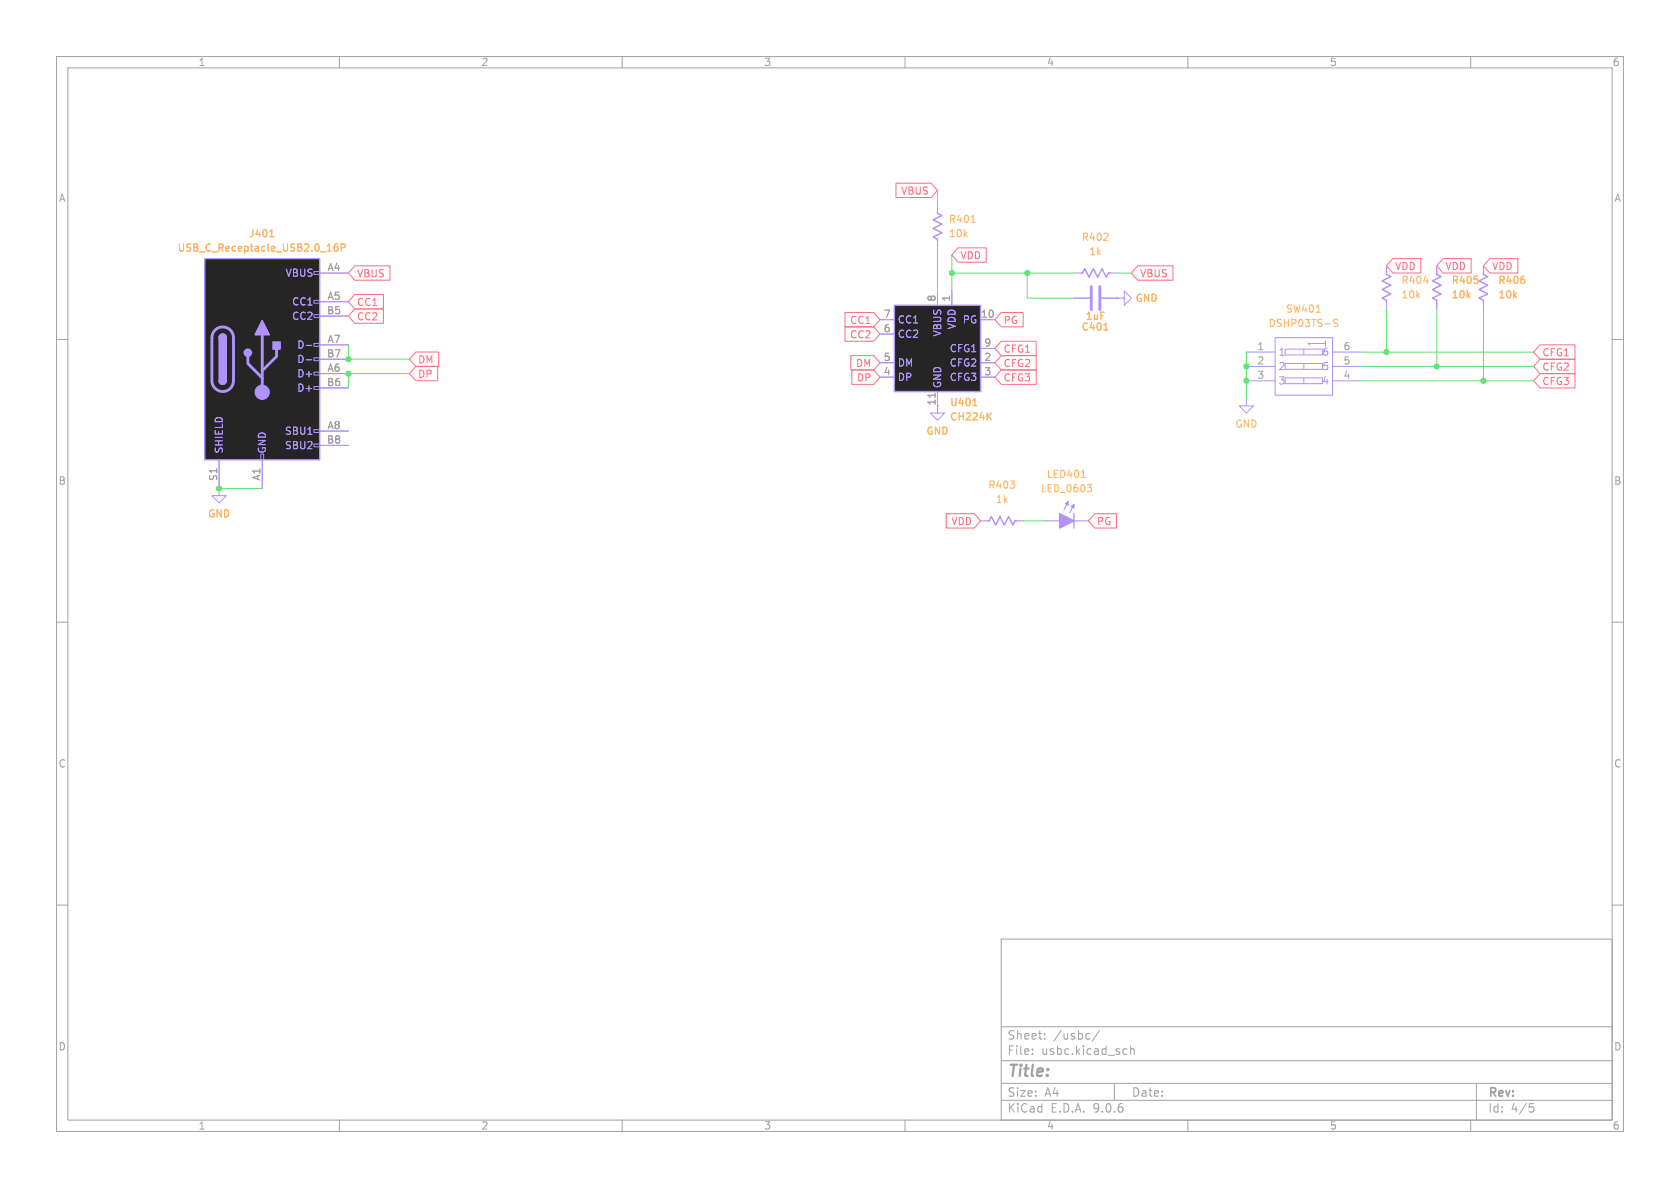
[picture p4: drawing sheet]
(kicad_sch
 (version 20250114)
 (generator "eeschema")
 (generator_version "9.0")
 (paper "A4")
 (lib_symbols
  (symbol "Connector:USB_C_Receptacle_USB2.0_16P"
   (pin_names
    (offset 1.016)) (exclude_from_sim no) (in_bom yes) (on_board yes)
   (property "Reference" "J" (at 0 22.225 0) (effects (font (size 1.27 1.27))))
   (property "Value" "USB_C_Receptacle_USB2.0_16P" (at 0 19.685 0) (effects (font (size 1.27 1.27))))
   (property "Footprint" "" (at 3.81 0 0) (effects (font (size 1.27 1.27)) (hide yes)))
   (property "Datasheet" "https://www.usb.org/sites/default/files/documents/usb_type-c.zip" (at 3.81 0 0) (effects (font (size 1.27 1.27)) (hide yes)))
   (property "Description" "USB 2.0-only 16P Type-C Receptacle connector" (at 0 0 0) (effects (font (size 1.27 1.27)) (hide yes)))
   (symbol "USB_C_Receptacle_USB2.0_16P_0_0"
    (rectangle (start -0.254 -17.78) (end 0.254 -16.764) (stroke (width 0) (type default)) (fill (type none)))
    (rectangle (start 10.16 15.494) (end 9.144 14.986) (stroke (width 0) (type default)) (fill (type none)))
    (rectangle (start 10.16 10.414) (end 9.144 9.906) (stroke (width 0) (type default)) (fill (type none)))
    (rectangle (start 10.16 7.874) (end 9.144 7.366) (stroke (width 0) (type default)) (fill (type none)))
    (rectangle (start 10.16 2.794) (end 9.144 2.286) (stroke (width 0) (type default)) (fill (type none)))
    (rectangle (start 10.16 0.254) (end 9.144 -0.254) (stroke (width 0) (type default)) (fill (type none)))
    (rectangle (start 10.16 -2.286) (end 9.144 -2.794) (stroke (width 0) (type default)) (fill (type none)))
    (rectangle (start 10.16 -4.826) (end 9.144 -5.334) (stroke (width 0) (type default)) (fill (type none)))
    (rectangle (start 10.16 -12.446) (end 9.144 -12.954) (stroke (width 0) (type default)) (fill (type none)))
    (rectangle (start 10.16 -14.986) (end 9.144 -15.494) (stroke (width 0) (type default)) (fill (type none))))
   (symbol "USB_C_Receptacle_USB2.0_16P_0_1"
    (rectangle (start -10.16 17.78) (end 10.16 -17.78) (stroke (width 0.254) (type default)) (fill (type background)))
    (polyline (pts (xy -8.89 -3.81) (xy -8.89 3.81)) (stroke (width 0.508) (type default)) (fill (type none)))
    (rectangle (start -7.62 -3.81) (end -6.35 3.81) (stroke (width 0.254) (type default)) (fill (type outline)))
    (arc (start -7.62 3.81) (mid -6.985 4.4423) (end -6.35 3.81) (stroke (width 0.254) (type default)) (fill (type none)))
    (arc (start -7.62 3.81) (mid -6.985 4.4423) (end -6.35 3.81) (stroke (width 0.254) (type default)) (fill (type outline)))
    (arc (start -8.89 3.81) (mid -6.985 5.7067) (end -5.08 3.81) (stroke (width 0.508) (type default)) (fill (type none)))
    (arc (start -5.08 -3.81) (mid -6.985 -5.7067) (end -8.89 -3.81) (stroke (width 0.508) (type default)) (fill (type none)))
    (arc (start -6.35 -3.81) (mid -6.985 -4.4423) (end -7.62 -3.81) (stroke (width 0.254) (type default)) (fill (type none)))
    (arc (start -6.35 -3.81) (mid -6.985 -4.4423) (end -7.62 -3.81) (stroke (width 0.254) (type default)) (fill (type outline)))
    (polyline (pts (xy -5.08 3.81) (xy -5.08 -3.81)) (stroke (width 0.508) (type default)) (fill (type none)))
    (circle (center -2.54 1.143) (radius 0.635) (stroke (width 0.254) (type default)) (fill (type outline)))
    (polyline (pts (xy -1.27 4.318) (xy 0 6.858) (xy 1.27 4.318) (xy -1.27 4.318)) (stroke (width 0.254) (type default)) (fill (type outline)))
    (polyline (pts (xy 0 -2.032) (xy 2.54 0.508) (xy 2.54 1.778)) (stroke (width 0.508) (type default)) (fill (type none)))
    (polyline (pts (xy 0 -3.302) (xy -2.54 -0.762) (xy -2.54 0.508)) (stroke (width 0.508) (type default)) (fill (type none)))
    (polyline (pts (xy 0 -5.842) (xy 0 4.318)) (stroke (width 0.508) (type default)) (fill (type none)))
    (circle (center 0 -5.842) (radius 1.27) (stroke (width 0) (type default)) (fill (type outline)))
    (rectangle (start 1.905 1.778) (end 3.175 3.048) (stroke (width 0.254) (type default)) (fill (type outline))))
   (symbol "USB_C_Receptacle_USB2.0_16P_1_1"
    (pin passive line (at -7.62 -22.86 90) (length 5.08) (name "SHIELD" (effects (font (size 1.27 1.27)))) (number "S1" (effects (font (size 1.27 1.27)))))
    (pin passive line (at 0 -22.86 90) (length 5.08) (name "GND" (effects (font (size 1.27 1.27)))) (number "A1" (effects (font (size 1.27 1.27)))))
    (pin passive line (at 0 -22.86 90) (length 5.08) (hide yes) (name "GND" (effects (font (size 1.27 1.27)))) (number "A12" (effects (font (size 1.27 1.27)))))
    (pin passive line (at 0 -22.86 90) (length 5.08) (hide yes) (name "GND" (effects (font (size 1.27 1.27)))) (number "B1" (effects (font (size 1.27 1.27)))))
    (pin passive line (at 0 -22.86 90) (length 5.08) (hide yes) (name "GND" (effects (font (size 1.27 1.27)))) (number "B12" (effects (font (size 1.27 1.27)))))
    (pin passive line (at 15.24 15.24 180) (length 5.08) (name "VBUS" (effects (font (size 1.27 1.27)))) (number "A4" (effects (font (size 1.27 1.27)))))
    (pin passive line (at 15.24 15.24 180) (length 5.08) (hide yes) (name "VBUS" (effects (font (size 1.27 1.27)))) (number "A9" (effects (font (size 1.27 1.27)))))
    (pin passive line (at 15.24 15.24 180) (length 5.08) (hide yes) (name "VBUS" (effects (font (size 1.27 1.27)))) (number "B4" (effects (font (size 1.27 1.27)))))
    (pin passive line (at 15.24 15.24 180) (length 5.08) (hide yes) (name "VBUS" (effects (font (size 1.27 1.27)))) (number "B9" (effects (font (size 1.27 1.27)))))
    (pin bidirectional line (at 15.24 10.16 180) (length 5.08) (name "CC1" (effects (font (size 1.27 1.27)))) (number "A5" (effects (font (size 1.27 1.27)))))
    (pin bidirectional line (at 15.24 7.62 180) (length 5.08) (name "CC2" (effects (font (size 1.27 1.27)))) (number "B5" (effects (font (size 1.27 1.27)))))
    (pin bidirectional line (at 15.24 2.54 180) (length 5.08) (name "D-" (effects (font (size 1.27 1.27)))) (number "A7" (effects (font (size 1.27 1.27)))))
    (pin bidirectional line (at 15.24 0 180) (length 5.08) (name "D-" (effects (font (size 1.27 1.27)))) (number "B7" (effects (font (size 1.27 1.27)))))
    (pin bidirectional line (at 15.24 -2.54 180) (length 5.08) (name "D+" (effects (font (size 1.27 1.27)))) (number "A6" (effects (font (size 1.27 1.27)))))
    (pin bidirectional line (at 15.24 -5.08 180) (length 5.08) (name "D+" (effects (font (size 1.27 1.27)))) (number "B6" (effects (font (size 1.27 1.27)))))
    (pin bidirectional line (at 15.24 -12.7 180) (length 5.08) (name "SBU1" (effects (font (size 1.27 1.27)))) (number "A8" (effects (font (size 1.27 1.27)))))
    (pin bidirectional line (at 15.24 -15.24 180) (length 5.08) (name "SBU2" (effects (font (size 1.27 1.27)))) (number "B8" (effects (font (size 1.27 1.27))))))
   (embedded_fonts no))
  (symbol "Interface_USB:CH224K" (exclude_from_sim no) (in_bom yes) (on_board yes)
   (property "Reference" "U" (at -7.874 -8.89 0) (effects (font (size 1.27 1.27)) (justify left)))
   (property "Value" "CH224K" (at 3.048 -8.89 0) (effects (font (size 1.27 1.27)) (justify left)))
   (property "Footprint" "Package_SO:SSOP-10-1EP_3.9x4.9mm_P1mm_EP2.1x3.3mm" (at 0 -24.13 0) (effects (font (size 1.27 1.27)) (hide yes)))
   (property "Datasheet" "https://www.wch.cn/downloads/file/301.html" (at 0 13.97 0) (effects (font (size 1.27 1.27)) (hide yes)))
   (property "Description" "100W USB Type-C PD3.0/2.0, BC1.2 Sink Controller, SSOP-10" (at 0 0 0) (effects (font (size 1.27 1.27)) (hide yes)))
   (symbol "CH224K_1_1"
    (rectangle (start -7.62 7.62) (end 7.62 -7.62) (stroke (width 0.254) (type default)) (fill (type background)))
    (pin bidirectional line (at -10.16 5.08 0) (length 2.54) (name "CC1" (effects (font (size 1.27 1.27)))) (number "7" (effects (font (size 1.27 1.27)))))
    (pin bidirectional line (at -10.16 2.54 0) (length 2.54) (name "CC2" (effects (font (size 1.27 1.27)))) (number "6" (effects (font (size 1.27 1.27)))))
    (pin bidirectional line (at -10.16 -2.54 0) (length 2.54) (name "DM" (effects (font (size 1.27 1.27)))) (number "5" (effects (font (size 1.27 1.27)))))
    (pin bidirectional line (at -10.16 -5.08 0) (length 2.54) (name "DP" (effects (font (size 1.27 1.27)))) (number "4" (effects (font (size 1.27 1.27)))))
    (pin passive line (at 0 10.16 270) (length 2.54) (name "VBUS" (effects (font (size 1.27 1.27)))) (number "8" (effects (font (size 1.27 1.27)))))
    (pin power_in line (at 0 -10.16 90) (length 2.54) (name "GND" (effects (font (size 1.27 1.27)))) (number "11" (effects (font (size 1.27 1.27)))))
    (pin power_in line (at 2.54 10.16 270) (length 2.54) (name "VDD" (effects (font (size 1.27 1.27)))) (number "1" (effects (font (size 1.27 1.27)))))
    (pin open_collector line (at 10.16 5.08 180) (length 2.54) (name "PG" (effects (font (size 1.27 1.27)))) (number "10" (effects (font (size 1.27 1.27)))))
    (pin passive line (at 10.16 0 180) (length 2.54) (name "CFG1" (effects (font (size 1.27 1.27)))) (number "9" (effects (font (size 1.27 1.27)))))
    (pin passive line (at 10.16 -2.54 180) (length 2.54) (name "CFG2" (effects (font (size 1.27 1.27)))) (number "2" (effects (font (size 1.27 1.27)))))
    (pin passive line (at 10.16 -5.08 180) (length 2.54) (name "CFG3" (effects (font (size 1.27 1.27)))) (number "3" (effects (font (size 1.27 1.27))))))
   (embedded_fonts no))
  (symbol "PCM_Capacitor_AKL:C_0603"
   (pin_numbers (hide yes))
   (pin_names
    (offset 0.254)) (exclude_from_sim no) (in_bom yes) (on_board yes)
   (property "Reference" "C" (at 0.635 2.54 0) (effects (font (size 1.27 1.27)) (justify left)))
   (property "Value" "C_0603" (at 0.635 -2.54 0) (effects (font (size 1.27 1.27)) (justify left)))
   (property "Footprint" "PCM_Capacitor_SMD_AKL:C_0603_1608Metric" (at 0.9652 -3.81 0) (effects (font (size 1.27 1.27)) (hide yes)))
   (property "Datasheet" "~" (at 0 0 0) (effects (font (size 1.27 1.27)) (hide yes)))
   (property "Description" "SMD 0603 MLCC capacitor, Alternate KiCad Library" (at 0 0 0) (effects (font (size 1.27 1.27)) (hide yes)))
   (symbol "C_0603_0_1"
    (polyline (pts (xy -2.032 0.762) (xy 2.032 0.762)) (stroke (width 0.508) (type default)) (fill (type none)))
    (polyline (pts (xy -2.032 -0.762) (xy 2.032 -0.762)) (stroke (width 0.508) (type default)) (fill (type none))))
   (symbol "C_0603_0_2"
    (polyline (pts (xy -2.54 -2.54) (xy -0.381 -0.381)) (stroke (width 0) (type default)) (fill (type none)))
    (polyline (pts (xy -0.508 -0.508) (xy -1.651 0.635)) (stroke (width 0.508) (type default)) (fill (type none)))
    (polyline (pts (xy -0.508 -0.508) (xy 0.635 -1.651)) (stroke (width 0.508) (type default)) (fill (type none)))
    (polyline (pts (xy 0.381 0.381) (xy 2.54 2.54)) (stroke (width 0) (type default)) (fill (type none)))
    (polyline (pts (xy 0.508 0.508) (xy -0.635 1.651)) (stroke (width 0.508) (type default)) (fill (type none)))
    (polyline (pts (xy 0.508 0.508) (xy 1.651 -0.635)) (stroke (width 0.508) (type default)) (fill (type none))))
   (symbol "C_0603_1_1"
    (pin passive line (at 0 3.81 270) (length 2.794) (name "~" (effects (font (size 1.27 1.27)))) (number "1" (effects (font (size 1.27 1.27)))))
    (pin passive line (at 0 -3.81 90) (length 2.794) (name "~" (effects (font (size 1.27 1.27)))) (number "2" (effects (font (size 1.27 1.27))))))
   (symbol "C_0603_1_2"
    (pin passive line (at -2.54 -2.54 90) (length 0) (name "~" (effects (font (size 1.27 1.27)))) (number "2" (effects (font (size 1.27 1.27)))))
    (pin passive line (at 2.54 2.54 270) (length 0) (name "~" (effects (font (size 1.27 1.27)))) (number "1" (effects (font (size 1.27 1.27))))))
   (embedded_fonts no))
  (symbol "PCM_LED_AKL:LED_0603"
   (pin_numbers (hide yes))
   (pin_names
    (offset 1.016) (hide yes)) (exclude_from_sim no) (in_bom yes) (on_board yes)
   (property "Reference" "LED" (at 0 7.62 0) (effects (font (size 1.27 1.27))))
   (property "Value" "LED_0603" (at 0 5.08 0) (effects (font (size 1.27 1.27))))
   (property "Footprint" "PCM_LED_SMD_AKL:LED_0603_1608Metric" (at 0 0 0) (effects (font (size 1.27 1.27)) (hide yes)))
   (property "Datasheet" "~" (at 0 0 0) (effects (font (size 1.27 1.27)) (hide yes)))
   (property "Description" "SMD LED, 0603, Alternate KiCad Library" (at 0 0 0) (effects (font (size 1.27 1.27)) (hide yes)))
   (symbol "LED_0603_0_1"
    (polyline (pts (xy -1.27 1.27) (xy -1.27 -1.27) (xy 1.27 0) (xy -1.27 1.27)) (stroke (width 0.254) (type default)) (fill (type outline)))
    (polyline (pts (xy -0.508 1.905) (xy 0.254 3.429)) (stroke (width 0.1524) (type default)) (fill (type none)))
    (polyline (pts (xy 0 2.921) (xy -0.254 3.048)) (stroke (width 0.1524) (type default)) (fill (type none)))
    (polyline (pts (xy 0 2.921) (xy 0.254 2.794)) (stroke (width 0.1524) (type default)) (fill (type none)))
    (polyline (pts (xy 0.254 2.794) (xy -0.254 3.048) (xy 0.254 3.429) (xy 0.254 2.794)) (stroke (width 0.1524) (type default)) (fill (type outline)))
    (polyline (pts (xy 0.508 1.397) (xy 1.27 2.921)) (stroke (width 0.1524) (type default)) (fill (type none)))
    (polyline (pts (xy 1.016 2.413) (xy 0.762 2.54)) (stroke (width 0.1524) (type default)) (fill (type none)))
    (polyline (pts (xy 1.016 2.413) (xy 1.27 2.286)) (stroke (width 0.1524) (type default)) (fill (type none)))
    (polyline (pts (xy 1.27 2.286) (xy 0.762 2.54) (xy 1.27 2.921) (xy 1.27 2.286)) (stroke (width 0.1524) (type default)) (fill (type outline)))
    (polyline (pts (xy 1.27 1.27) (xy 1.27 -1.27)) (stroke (width 0.254) (type default)) (fill (type none)))
    (polyline (pts (xy 1.27 0) (xy -1.27 0)) (stroke (width 0) (type default)) (fill (type none))))
   (symbol "LED_0603_0_2"
    (polyline (pts (xy -2.54 -2.54) (xy 2.54 2.54)) (stroke (width 0) (type default)) (fill (type none)))
    (polyline (pts (xy -2.159 2.413) (xy -2.286 1.778) (xy -1.6764 1.9812) (xy -2.159 2.413)) (stroke (width 0) (type default)) (fill (type outline)))
    (polyline (pts (xy -1.651 0.889) (xy -2.159 2.413)) (stroke (width 0) (type default)) (fill (type none)))
    (polyline (pts (xy -1.016 2.794) (xy -1.143 2.159) (xy -0.5334 2.3622) (xy -1.016 2.794)) (stroke (width 0) (type default)) (fill (type outline)))
    (polyline (pts (xy -0.889 -0.889) (xy -1.778 0) (xy 0.889 0.889) (xy 0 -1.778) (xy -0.889 -0.889)) (stroke (width 0.254) (type default)) (fill (type outline)))
    (polyline (pts (xy -0.508 1.27) (xy -1.016 2.794)) (stroke (width 0) (type default)) (fill (type none)))
    (polyline (pts (xy 0 1.778) (xy 1.778 0)) (stroke (width 0.254) (type default)) (fill (type none))))
   (symbol "LED_0603_1_1"
    (pin passive line (at -3.81 0 0) (length 2.54) (name "A" (effects (font (size 1.27 1.27)))) (number "2" (effects (font (size 1.27 1.27)))))
    (pin passive line (at 3.81 0 180) (length 2.54) (name "K" (effects (font (size 1.27 1.27)))) (number "1" (effects (font (size 1.27 1.27))))))
   (symbol "LED_0603_1_2"
    (pin passive line (at -2.54 -2.54 0) (length 0) (name "A" (effects (font (size 1.27 1.27)))) (number "2" (effects (font (size 1.27 1.27)))))
    (pin passive line (at 2.54 2.54 180) (length 0) (name "K" (effects (font (size 1.27 1.27)))) (number "1" (effects (font (size 1.27 1.27))))))
   (embedded_fonts no))
  (symbol "PCM_Resistor_US_AKL:R_0603"
   (pin_numbers (hide yes))
   (pin_names
    (offset 0)) (exclude_from_sim no) (in_bom yes) (on_board yes)
   (property "Reference" "R" (at 2.54 1.27 0) (effects (font (size 1.27 1.27)) (justify left)))
   (property "Value" "R_0603" (at 2.54 -1.27 0) (effects (font (size 1.27 1.27)) (justify left)))
   (property "Footprint" "PCM_Resistor_SMD_AKL:R_0603_1608Metric" (at 0 -11.43 0) (effects (font (size 1.27 1.27)) (hide yes)))
   (property "Datasheet" "~" (at 0 0 0) (effects (font (size 1.27 1.27)) (hide yes)))
   (property "Description" "SMD 0603 Chip Resistor, US Symbol, Alternate KiCad Library" (at 0 0 0) (effects (font (size 1.27 1.27)) (hide yes)))
   (symbol "R_0603_0_1"
    (polyline (pts (xy 0 2.286) (xy 0 2.54)) (stroke (width 0.254) (type default)) (fill (type none)))
    (polyline (pts (xy 0 2.286) (xy 0.762 1.905) (xy -0.762 1.143) (xy 0 0.762) (xy 0.762 0.381) (xy 0 0) (xy -0.762 -0.381) (xy 0 -0.762) (xy 0.762 -1.143) (xy 0 -1.524) (xy -0.762 -1.905) (xy 0 -2.286)) (stroke (width 0.254) (type default)) (fill (type none)))
    (polyline (pts (xy 0 -2.286) (xy 0 -2.54)) (stroke (width 0.254) (type default)) (fill (type none))))
   (symbol "R_0603_0_2"
    (polyline (pts (xy -2.54 -2.54) (xy -1.778 -1.778)) (stroke (width 0) (type default)) (fill (type none)))
    (polyline (pts (xy -1.778 -1.778) (xy -1.524 -1.524)) (stroke (width 0.254) (type default)) (fill (type none)))
    (polyline (pts (xy -1.524 -1.524) (xy -1.778 -0.762) (xy -1.016 -1.016)) (stroke (width 0.254) (type default)) (fill (type none)))
    (polyline (pts (xy -0.508 -0.508) (xy -0.762 0.254) (xy 0 0)) (stroke (width 0.254) (type default)) (fill (type none)))
    (polyline (pts (xy -0.508 -0.508) (xy -0.254 -1.27) (xy -1.016 -1.016)) (stroke (width 0.254) (type default)) (fill (type none)))
    (polyline (pts (xy 0.508 0.508) (xy 0.254 1.27) (xy 1.016 1.016)) (stroke (width 0.254) (type default)) (fill (type none)))
    (polyline (pts (xy 0.508 0.508) (xy 0.762 -0.254) (xy 0 0)) (stroke (width 0.254) (type default)) (fill (type none)))
    (polyline (pts (xy 1.524 1.524) (xy 1.778 0.762) (xy 1.016 1.016)) (stroke (width 0.254) (type default)) (fill (type none)))
    (polyline (pts (xy 1.778 1.778) (xy 1.524 1.524)) (stroke (width 0.254) (type default)) (fill (type none)))
    (polyline (pts (xy 1.778 1.778) (xy 2.54 2.54)) (stroke (width 0) (type default)) (fill (type none))))
   (symbol "R_0603_1_1"
    (pin passive line (at 0 3.81 270) (length 1.27) (name "~" (effects (font (size 1.27 1.27)))) (number "1" (effects (font (size 1.27 1.27)))))
    (pin passive line (at 0 -3.81 90) (length 1.27) (name "~" (effects (font (size 1.27 1.27)))) (number "2" (effects (font (size 1.27 1.27))))))
   (symbol "R_0603_1_2"
    (pin passive line (at -2.54 -2.54 0) (length 0) (name "" (effects (font (size 1.27 1.27)))) (number "2" (effects (font (size 1.27 1.27)))))
    (pin passive line (at 2.54 2.54 180) (length 0) (name "" (effects (font (size 1.27 1.27)))) (number "1" (effects (font (size 1.27 1.27))))))
   (embedded_fonts no))
  (symbol "easyeda2kicad:DSHP03TS-S" (exclude_from_sim no) (in_bom yes) (on_board yes)
   (property "Reference" "SW" (at 0 7.62 0) (effects (font (size 1.27 1.27))))
   (property "Value" "DSHP03TS-S" (at 0 -7.62 0) (effects (font (size 1.27 1.27))))
   (property "Footprint" "easyeda2kicad:SW-SMD_DSHP03TS-S" (at 0 -10.16 0) (effects (font (size 1.27 1.27)) (hide yes)))
   (property "Datasheet" "https://lcsc.com/product-detail/_XKB-Enterprise-DSHP03TS-S_C319051.html" (at 0 -12.7 0) (effects (font (size 1.27 1.27)) (hide yes)))
   (property "Description" "" (at 0 0 0) (effects (font (size 1.27 1.27)) (hide yes)))
   (property "Manufacturer" "XKB Connection(中国星坤)" (at 0 -15.24 0) (effects (font (size 1.27 1.27)) (hide yes)))
   (property "MPN" "DSHP03TS-S" (at 0 -17.78 0) (effects (font (size 1.27 1.27)) (hide yes)))
   (property "LCSC Part" "C319051" (at 0 -20.32 0) (effects (font (size 1.27 1.27)) (hide yes)))
   (symbol "DSHP03TS-S_0_1"
    (polyline (pts (xy -5.08 5.08) (xy -5.08 -5.08)) (stroke (width 0) (type default)) (fill (type none)))
    (polyline (pts (xy -5.08 5.08) (xy 5.08 5.08)) (stroke (width 0) (type default)) (fill (type none)))
    (polyline (pts (xy -5.08 -5.08) (xy 5.08 -5.08)) (stroke (width 0) (type default)) (fill (type none)))
    (polyline (pts (xy -3.3 3.05) (xy 3.3 3.05)) (stroke (width 0) (type default)) (fill (type none)))
    (polyline (pts (xy -3.3 2.03) (xy -3.3 3.05)) (stroke (width 0) (type default)) (fill (type none)))
    (polyline (pts (xy -3.3 0.51) (xy 3.3 0.51)) (stroke (width 0) (type default)) (fill (type none)))
    (polyline (pts (xy -3.3 -0.51) (xy -3.3 0.51)) (stroke (width 0) (type default)) (fill (type none)))
    (polyline (pts (xy -3.3 -2.03) (xy 3.3 -2.03)) (stroke (width 0) (type default)) (fill (type none)))
    (polyline (pts (xy -3.3 -3.05) (xy -3.3 -2.03)) (stroke (width 0) (type default)) (fill (type none)))
    (polyline (pts (xy 0 3.05) (xy 0 2.03)) (stroke (width 0) (type default)) (fill (type none)))
    (polyline (pts (xy 0 0.51) (xy 0 -0.51)) (stroke (width 0) (type default)) (fill (type none)))
    (polyline (pts (xy 0 -2.03) (xy 0 -3.05)) (stroke (width 0) (type default)) (fill (type none)))
    (polyline (pts (xy 0.76 4.06) (xy 3.81 4.06)) (stroke (width 0) (type default)) (fill (type none)))
    (polyline (pts (xy 1.02 3.81) (xy 0.76 4.06)) (stroke (width 0) (type default)) (fill (type none)))
    (polyline (pts (xy 3.3 3.05) (xy 3.3 2.03)) (stroke (width 0) (type default)) (fill (type none)))
    (polyline (pts (xy 3.3 2.03) (xy -3.3 2.03)) (stroke (width 0) (type default)) (fill (type none)))
    (polyline (pts (xy 3.3 0.51) (xy 3.3 -0.51)) (stroke (width 0) (type default)) (fill (type none)))
    (polyline (pts (xy 3.3 -0.51) (xy -3.3 -0.51)) (stroke (width 0) (type default)) (fill (type none)))
    (polyline (pts (xy 3.3 -2.03) (xy 3.3 -3.05)) (stroke (width 0) (type default)) (fill (type none)))
    (polyline (pts (xy 3.3 -3.05) (xy -3.3 -3.05)) (stroke (width 0) (type default)) (fill (type none)))
    (polyline (pts (xy 3.81 4.57) (xy 3.81 3.56)) (stroke (width 0) (type default)) (fill (type none)))
    (polyline (pts (xy 5.08 -5.08) (xy 5.08 5.08)) (stroke (width 0) (type default)) (fill (type none)))
    (pin input line (at -10.16 2.54 0) (length 5.08) (name "1" (effects (font (size 1.27 1.27)))) (number "1" (effects (font (size 1.27 1.27)))))
    (pin input line (at -10.16 0 0) (length 5.08) (name "2" (effects (font (size 1.27 1.27)))) (number "2" (effects (font (size 1.27 1.27)))))
    (pin input line (at -10.16 -2.54 0) (length 5.08) (name "3" (effects (font (size 1.27 1.27)))) (number "3" (effects (font (size 1.27 1.27)))))
    (pin input line (at 10.16 2.54 180) (length 5.08) (name "6" (effects (font (size 1.27 1.27)))) (number "6" (effects (font (size 1.27 1.27)))))
    (pin input line (at 10.16 0 180) (length 5.08) (name "5" (effects (font (size 1.27 1.27)))) (number "5" (effects (font (size 1.27 1.27)))))
    (pin input line (at 10.16 -2.54 180) (length 5.08) (name "4" (effects (font (size 1.27 1.27)))) (number "4" (effects (font (size 1.27 1.27))))))
   (embedded_fonts no))
  (symbol "power:GND"
   (power)
   (pin_numbers (hide yes))
   (pin_names
    (offset 0) (hide yes)) (exclude_from_sim no) (in_bom yes) (on_board yes)
   (property "Reference" "#PWR" (at 0 -6.35 0) (effects (font (size 1.27 1.27)) (hide yes)))
   (property "Value" "GND" (at 0 -3.81 0) (effects (font (size 1.27 1.27))))
   (property "Footprint" "" (at 0 0 0) (effects (font (size 1.27 1.27)) (hide yes)))
   (property "Datasheet" "" (at 0 0 0) (effects (font (size 1.27 1.27)) (hide yes)))
   (property "Description" "Power symbol creates a global label with name \"GND\" , ground" (at 0 0 0) (effects (font (size 1.27 1.27)) (hide yes)))
   (symbol "GND_0_1"
    (polyline (pts (xy 0 0) (xy 0 -1.27) (xy 1.27 -1.27) (xy 0 -2.54) (xy -1.27 -1.27) (xy 0 -1.27)) (stroke (width 0) (type default)) (fill (type none))))
   (symbol "GND_1_1"
    (pin power_in line (at 0 0 270) (length 0) (name "~" (effects (font (size 1.27 1.27)))) (number "1" (effects (font (size 1.27 1.27))))))
   (embedded_fonts no)))
 (junction
  (at 61.595 63.5)
  (diameter 0)
  (color 0 0 0 0))
 (junction
  (at 254 64.77)
  (diameter 0)
  (color 0 0 0 0))
 (junction
  (at 168.275 48.26)
  (diameter 0)
  (color 0 0 0 0))
 (junction
  (at 220.345 67.31)
  (diameter 0)
  (color 0 0 0 0))
 (junction
  (at 181.61 48.26)
  (diameter 0)
  (color 0 0 0 0))
 (junction
  (at 61.595 66.04)
  (diameter 0)
  (color 0 0 0 0))
 (junction
  (at 220.345 64.77)
  (diameter 0)
  (color 0 0 0 0))
 (junction
  (at 262.255 67.31)
  (diameter 0)
  (color 0 0 0 0))
 (junction
  (at 245.11 62.23)
  (diameter 0)
  (color 0 0 0 0))
 (junction
  (at 38.735 86.36)
  (diameter 0)
  (color 0 0 0 0))
 (wire
  (pts (xy 240.665 62.23) (xy 245.11 62.23))
  (stroke (width 0) (type default)))
 (wire
  (pts (xy 61.595 63.5) (xy 72.39 63.5))
  (stroke (width 0) (type default)))
 (wire
  (pts (xy 61.595 60.96) (xy 61.595 63.5))
  (stroke (width 0) (type default)))
 (wire
  (pts (xy 197.485 48.26) (xy 200.025 48.26))
  (stroke (width 0) (type default)))
 (wire
  (pts (xy 168.275 45.085) (xy 168.275 48.26))
  (stroke (width 0) (type default)))
 (wire
  (pts (xy 245.11 62.23) (xy 271.145 62.23))
  (stroke (width 0) (type default)))
 (wire
  (pts (xy 240.665 64.77) (xy 254 64.77))
  (stroke (width 0) (type default)))
 (wire
  (pts (xy 165.735 43.815) (xy 165.735 51.435))
  (stroke (width 0) (type default)))
 (wire
  (pts (xy 220.345 67.31) (xy 220.345 70.485))
  (stroke (width 0) (type default)))
 (wire
  (pts (xy 168.275 48.26) (xy 168.275 51.435))
  (stroke (width 0) (type default)))
 (wire
  (pts (xy 181.61 48.26) (xy 168.275 48.26))
  (stroke (width 0) (type default)))
 (wire
  (pts (xy 262.255 54.61) (xy 262.255 67.31))
  (stroke (width 0) (type default)))
 (wire
  (pts (xy 189.865 52.705) (xy 181.61 52.705))
  (stroke (width 0) (type default)))
 (wire
  (pts (xy 220.345 62.23) (xy 220.345 64.77))
  (stroke (width 0) (type default)))
 (wire
  (pts (xy 180.975 92.075) (xy 184.785 92.075))
  (stroke (width 0) (type default)))
 (wire
  (pts (xy 220.345 64.77) (xy 220.345 67.31))
  (stroke (width 0) (type default)))
 (wire
  (pts (xy 254 64.77) (xy 271.145 64.77))
  (stroke (width 0) (type default)))
 (wire
  (pts (xy 262.255 67.31) (xy 271.145 67.31))
  (stroke (width 0) (type default)))
 (wire
  (pts (xy 38.735 86.36) (xy 46.355 86.36))
  (stroke (width 0) (type default)))
 (wire
  (pts (xy 254 54.61) (xy 254 64.77))
  (stroke (width 0) (type default)))
 (wire
  (pts (xy 240.665 67.31) (xy 262.255 67.31))
  (stroke (width 0) (type default)))
 (wire
  (pts (xy 189.865 48.26) (xy 181.61 48.26))
  (stroke (width 0) (type default)))
 (wire
  (pts (xy 165.735 33.655) (xy 165.735 36.195))
  (stroke (width 0) (type default)))
 (wire
  (pts (xy 61.595 66.04) (xy 61.595 68.58))
  (stroke (width 0) (type default)))
 (wire
  (pts (xy 181.61 52.705) (xy 181.61 48.26))
  (stroke (width 0) (type default)))
 (wire
  (pts (xy 61.595 66.04) (xy 72.39 66.04))
  (stroke (width 0) (type default)))
 (wire
  (pts (xy 245.11 54.61) (xy 245.11 62.23))
  (stroke (width 0) (type default)))
 (global_label "VBUS"
  (shape input)
  (at 165.735 33.655 180)
  (fields_autoplaced yes)
  (effects (font (size 1.27 1.27)) (justify right))
  (property "Intersheetrefs" "${INTERSHEET_REFS}" (at 157.8512 33.655 0) (effects (font (size 1.27 1.27)) (justify right) (hide yes))))
 (global_label "VDD"
  (shape input)
  (at 245.11 46.99 0)
  (fields_autoplaced yes)
  (effects (font (size 1.27 1.27)) (justify left))
  (property "Intersheetrefs" "${INTERSHEET_REFS}" (at 251.7238 46.99 0) (effects (font (size 1.27 1.27)) (justify left) (hide yes))))
 (global_label "CFG1"
  (shape input)
  (at 271.145 62.23 0)
  (fields_autoplaced yes)
  (effects (font (size 1.27 1.27)) (justify left))
  (property "Intersheetrefs" "${INTERSHEET_REFS}" (at 278.9683 62.23 0) (effects (font (size 1.27 1.27)) (justify left) (hide yes))))
 (global_label "CFG2"
  (shape input)
  (at 175.895 64.135 0)
  (fields_autoplaced yes)
  (effects (font (size 1.27 1.27)) (justify left))
  (property "Intersheetrefs" "${INTERSHEET_REFS}" (at 183.7183 64.135 0) (effects (font (size 1.27 1.27)) (justify left) (hide yes))))
 (global_label "CC1"
  (shape input)
  (at 155.575 56.515 180)
  (fields_autoplaced yes)
  (effects (font (size 1.27 1.27)) (justify right))
  (property "Intersheetrefs" "${INTERSHEET_REFS}" (at 148.8403 56.515 0) (effects (font (size 1.27 1.27)) (justify right) (hide yes))))
 (global_label "PG"
  (shape input)
  (at 192.405 92.075 0)
  (fields_autoplaced yes)
  (effects (font (size 1.27 1.27)) (justify left))
  (property "Intersheetrefs" "${INTERSHEET_REFS}" (at 197.9302 92.075 0) (effects (font (size 1.27 1.27)) (justify left) (hide yes))))
 (global_label "VDD"
  (shape input)
  (at 173.355 92.075 180)
  (fields_autoplaced yes)
  (effects (font (size 1.27 1.27)) (justify right))
  (property "Intersheetrefs" "${INTERSHEET_REFS}" (at 166.7412 92.075 0) (effects (font (size 1.27 1.27)) (justify right) (hide yes))))
 (global_label "VDD"
  (shape input)
  (at 262.255 46.99 0)
  (fields_autoplaced yes)
  (effects (font (size 1.27 1.27)) (justify left))
  (property "Intersheetrefs" "${INTERSHEET_REFS}" (at 268.8688 46.99 0) (effects (font (size 1.27 1.27)) (justify left) (hide yes))))
 (global_label "VBUS"
  (shape input)
  (at 200.025 48.26 0)
  (fields_autoplaced yes)
  (effects (font (size 1.27 1.27)) (justify left))
  (property "Intersheetrefs" "${INTERSHEET_REFS}" (at 207.9088 48.26 0) (effects (font (size 1.27 1.27)) (justify left) (hide yes))))
 (global_label "CC2"
  (shape input)
  (at 155.575 59.055 180)
  (fields_autoplaced yes)
  (effects (font (size 1.27 1.27)) (justify right))
  (property "Intersheetrefs" "${INTERSHEET_REFS}" (at 148.8403 59.055 0) (effects (font (size 1.27 1.27)) (justify right) (hide yes))))
 (global_label "DM"
  (shape input)
  (at 72.39 63.5 0)
  (fields_autoplaced yes)
  (effects (font (size 1.27 1.27)) (justify left))
  (property "Intersheetrefs" "${INTERSHEET_REFS}" (at 78.0966 63.5 0) (effects (font (size 1.27 1.27)) (justify left) (hide yes))))
 (global_label "DP"
  (shape input)
  (at 72.39 66.04 0)
  (fields_autoplaced yes)
  (effects (font (size 1.27 1.27)) (justify left))
  (property "Intersheetrefs" "${INTERSHEET_REFS}" (at 77.9152 66.04 0) (effects (font (size 1.27 1.27)) (justify left) (hide yes))))
 (global_label "DP"
  (shape input)
  (at 155.575 66.675 180)
  (fields_autoplaced yes)
  (effects (font (size 1.27 1.27)) (justify right))
  (property "Intersheetrefs" "${INTERSHEET_REFS}" (at 150.0498 66.675 0) (effects (font (size 1.27 1.27)) (justify right) (hide yes))))
 (global_label "CC1"
  (shape input)
  (at 61.595 53.34 0)
  (fields_autoplaced yes)
  (effects (font (size 1.27 1.27)) (justify left))
  (property "Intersheetrefs" "${INTERSHEET_REFS}" (at 68.3297 53.34 0) (effects (font (size 1.27 1.27)) (justify left) (hide yes))))
 (global_label "VDD"
  (shape input)
  (at 254 46.99 0)
  (fields_autoplaced yes)
  (effects (font (size 1.27 1.27)) (justify left))
  (property "Intersheetrefs" "${INTERSHEET_REFS}" (at 260.6138 46.99 0) (effects (font (size 1.27 1.27)) (justify left) (hide yes))))
 (global_label "CC2"
  (shape input)
  (at 61.595 55.88 0)
  (fields_autoplaced yes)
  (effects (font (size 1.27 1.27)) (justify left))
  (property "Intersheetrefs" "${INTERSHEET_REFS}" (at 68.3297 55.88 0) (effects (font (size 1.27 1.27)) (justify left) (hide yes))))
 (global_label "VDD"
  (shape input)
  (at 168.275 45.085 0)
  (fields_autoplaced yes)
  (effects (font (size 1.27 1.27)) (justify left))
  (property "Intersheetrefs" "${INTERSHEET_REFS}" (at 174.8888 45.085 0) (effects (font (size 1.27 1.27)) (justify left) (hide yes))))
 (global_label "CFG2"
  (shape input)
  (at 271.145 64.77 0)
  (fields_autoplaced yes)
  (effects (font (size 1.27 1.27)) (justify left))
  (property "Intersheetrefs" "${INTERSHEET_REFS}" (at 278.9683 64.77 0) (effects (font (size 1.27 1.27)) (justify left) (hide yes))))
 (global_label "CFG3"
  (shape input)
  (at 175.895 66.675 0)
  (fields_autoplaced yes)
  (effects (font (size 1.27 1.27)) (justify left))
  (property "Intersheetrefs" "${INTERSHEET_REFS}" (at 183.7183 66.675 0) (effects (font (size 1.27 1.27)) (justify left) (hide yes))))
 (global_label "CFG1"
  (shape input)
  (at 175.895 61.595 0)
  (fields_autoplaced yes)
  (effects (font (size 1.27 1.27)) (justify left))
  (property "Intersheetrefs" "${INTERSHEET_REFS}" (at 183.7183 61.595 0) (effects (font (size 1.27 1.27)) (justify left) (hide yes))))
 (global_label "DM"
  (shape input)
  (at 155.575 64.135 180)
  (fields_autoplaced yes)
  (effects (font (size 1.27 1.27)) (justify right))
  (property "Intersheetrefs" "${INTERSHEET_REFS}" (at 149.8684 64.135 0) (effects (font (size 1.27 1.27)) (justify right) (hide yes))))
 (global_label "PG"
  (shape input)
  (at 175.895 56.515 0)
  (fields_autoplaced yes)
  (effects (font (size 1.27 1.27)) (justify left))
  (property "Intersheetrefs" "${INTERSHEET_REFS}" (at 181.4202 56.515 0) (effects (font (size 1.27 1.27)) (justify left) (hide yes))))
 (global_label "VBUS"
  (shape input)
  (at 61.595 48.26 0)
  (fields_autoplaced yes)
  (effects (font (size 1.27 1.27)) (justify left))
  (property "Intersheetrefs" "${INTERSHEET_REFS}" (at 69.4788 48.26 0) (effects (font (size 1.27 1.27)) (justify left) (hide yes))))
 (global_label "CFG3"
  (shape input)
  (at 271.145 67.31 0)
  (fields_autoplaced yes)
  (effects (font (size 1.27 1.27)) (justify left))
  (property "Intersheetrefs" "${INTERSHEET_REFS}" (at 278.9683 67.31 0) (effects (font (size 1.27 1.27)) (justify left) (hide yes))))
 (symbol
  (lib_id "PCM_Resistor_US_AKL:R_0603")
  (at 245.11 50.8 180)
  (unit 1)
  (exclude_from_sim no)
  (in_bom yes)
  (on_board yes)
  (dnp no)
  (fields_autoplaced yes)
  (property "Reference" "R404" (at 247.65 49.5299 0) (effects (font (size 1.27 1.27)) (justify right)))
  (property "Value" "10k" (at 247.65 52.0699 0) (effects (font (size 1.27 1.27)) (justify right)))
  (property "Footprint" "PCM_4ms_Resistor:R_0603" (at 245.11 39.37 0) (effects (font (size 1.27 1.27)) (hide yes)))
  (property "Datasheet" "~" (at 245.11 50.8 0) (effects (font (size 1.27 1.27)) (hide yes)))
  (property "Description" "SMD 0603 Chip Resistor, US Symbol, Alternate KiCad Library" (at 245.11 50.8 0) (effects (font (size 1.27 1.27)) (hide yes)))
  (pin "2")
  (pin "1"))
 (symbol
  (lib_id "PCM_Capacitor_AKL:C_0603")
  (at 193.675 52.705 90)
  (mirror x)
  (unit 1)
  (exclude_from_sim no)
  (in_bom yes)
  (on_board yes)
  (dnp no)
  (property "Reference" "C401" (at 193.675 57.785 90) (effects (font (size 1.27 1.27))))
  (property "Value" "1uF" (at 193.675 55.88 90) (effects (font (size 1.27 1.27))))
  (property "Footprint" "Capacitor_SMD:C_0603_1608Metric" (at 197.485 53.6702 0) (effects (font (size 1.27 1.27)) (hide yes)))
  (property "Datasheet" "~" (at 193.675 52.705 0) (effects (font (size 1.27 1.27)) (hide yes)))
  (property "Description" "SMD 0603 MLCC capacitor, Alternate KiCad Library" (at 193.675 52.705 0) (effects (font (size 1.27 1.27)) (hide yes)))
  (pin "2")
  (pin "1"))
 (symbol
  (lib_id "Connector:USB_C_Receptacle_USB2.0_16P")
  (at 46.355 63.5 0)
  (unit 1)
  (exclude_from_sim no)
  (in_bom yes)
  (on_board yes)
  (dnp no)
  (fields_autoplaced yes)
  (property "Reference" "J401" (at 46.355 41.275 0) (effects (font (size 1.27 1.27))))
  (property "Value" "USB_C_Receptacle_USB2.0_16P" (at 46.355 43.815 0) (effects (font (size 1.27 1.27))))
  (property "Footprint" "Connector_USB:USB_C_Receptacle_GCT_USB4105-xx-A_16P_TopMnt_Horizontal" (at 50.165 63.5 0) (effects (font (size 1.27 1.27)) (hide yes)))
  (property "Datasheet" "https://www.usb.org/sites/default/files/documents/usb_type-c.zip" (at 50.165 63.5 0) (effects (font (size 1.27 1.27)) (hide yes)))
  (property "Description" "USB 2.0-only 16P Type-C Receptacle connector" (at 46.355 63.5 0) (effects (font (size 1.27 1.27)) (hide yes)))
  (pin "S1")
  (pin "A9")
  (pin "A12")
  (pin "B1")
  (pin "B12")
  (pin "A4")
  (pin "B4")
  (pin "B9")
  (pin "A5")
  (pin "A1")
  (pin "B5")
  (pin "A7")
  (pin "B7")
  (pin "B8")
  (pin "A6")
  (pin "B6")
  (pin "A8"))
 (symbol
  (lib_id "power:GND")
  (at 165.735 71.755 0)
  (unit 1)
  (exclude_from_sim no)
  (in_bom yes)
  (on_board yes)
  (dnp no)
  (fields_autoplaced yes)
  (property "Reference" "#PWR0401" (at 165.735 78.105 0) (effects (font (size 1.27 1.27)) (hide yes)))
  (property "Value" "GND" (at 165.735 76.2 0) (effects (font (size 1.27 1.27))))
  (property "Footprint" "" (at 165.735 71.755 0) (effects (font (size 1.27 1.27)) (hide yes)))
  (property "Datasheet" "" (at 165.735 71.755 0) (effects (font (size 1.27 1.27)) (hide yes)))
  (property "Description" "Power symbol creates a global label with name \"GND\" , ground" (at 165.735 71.755 0) (effects (font (size 1.27 1.27)) (hide yes)))
  (pin "1"))
 (symbol
  (lib_id "PCM_Resistor_US_AKL:R_0603")
  (at 165.735 40.005 0)
  (unit 1)
  (exclude_from_sim no)
  (in_bom yes)
  (on_board yes)
  (dnp no)
  (fields_autoplaced yes)
  (property "Reference" "R401" (at 167.64 38.7349 0) (effects (font (size 1.27 1.27)) (justify left)))
  (property "Value" "10k" (at 167.64 41.2749 0) (effects (font (size 1.27 1.27)) (justify left)))
  (property "Footprint" "PCM_4ms_Resistor:R_0603" (at 165.735 51.435 0) (effects (font (size 1.27 1.27)) (hide yes)))
  (property "Datasheet" "~" (at 165.735 40.005 0) (effects (font (size 1.27 1.27)) (hide yes)))
  (property "Description" "SMD 0603 Chip Resistor, US Symbol, Alternate KiCad Library" (at 165.735 40.005 0) (effects (font (size 1.27 1.27)) (hide yes)))
  (pin "2")
  (pin "1"))
 (symbol
  (lib_id "power:GND")
  (at 197.485 52.705 90)
  (unit 1)
  (exclude_from_sim no)
  (in_bom yes)
  (on_board yes)
  (dnp no)
  (fields_autoplaced yes)
  (property "Reference" "#PWR0402" (at 203.835 52.705 0) (effects (font (size 1.27 1.27)) (hide yes)))
  (property "Value" "GND" (at 200.66 52.7049 90) (effects (font (size 1.27 1.27)) (justify right)))
  (property "Footprint" "" (at 197.485 52.705 0) (effects (font (size 1.27 1.27)) (hide yes)))
  (property "Datasheet" "" (at 197.485 52.705 0) (effects (font (size 1.27 1.27)) (hide yes)))
  (property "Description" "Power symbol creates a global label with name \"GND\" , ground" (at 197.485 52.705 0) (effects (font (size 1.27 1.27)) (hide yes)))
  (pin "1"))
 (symbol
  (lib_id "easyeda2kicad:DSHP03TS-S")
  (at 230.505 64.77 0)
  (unit 1)
  (exclude_from_sim no)
  (in_bom yes)
  (on_board yes)
  (dnp no)
  (fields_autoplaced yes)
  (property "Reference" "SW401" (at 230.505 54.61 0) (effects (font (size 1.27 1.27))))
  (property "Value" "DSHP03TS-S" (at 230.505 57.15 0) (effects (font (size 1.27 1.27))))
  (property "Footprint" "easyeda2kicad:SW-SMD_DSHP03TS-S" (at 230.505 74.93 0) (effects (font (size 1.27 1.27)) (hide yes)))
  (property "Datasheet" "https://lcsc.com/product-detail/_XKB-Enterprise-DSHP03TS-S_C319051.html" (at 230.505 77.47 0) (effects (font (size 1.27 1.27)) (hide yes)))
  (property "Description" "" (at 230.505 64.77 0) (effects (font (size 1.27 1.27)) (hide yes)))
  (property "Manufacturer" "XKB Connection(中国星坤)" (at 230.505 80.01 0) (effects (font (size 1.27 1.27)) (hide yes)))
  (property "MPN" "DSHP03TS-S" (at 230.505 82.55 0) (effects (font (size 1.27 1.27)) (hide yes)))
  (property "LCSC Part" "C319051" (at 230.505 85.09 0) (effects (font (size 1.27 1.27)) (hide yes)))
  (pin "3")
  (pin "4")
  (pin "5")
  (pin "6")
  (pin "2")
  (pin "1"))
 (symbol
  (lib_id "power:GND")
  (at 220.345 70.485 0)
  (unit 1)
  (exclude_from_sim no)
  (in_bom yes)
  (on_board yes)
  (dnp no)
  (fields_autoplaced yes)
  (property "Reference" "#PWR0404" (at 220.345 76.835 0) (effects (font (size 1.27 1.27)) (hide yes)))
  (property "Value" "GND" (at 220.345 74.93 0) (effects (font (size 1.27 1.27))))
  (property "Footprint" "" (at 220.345 70.485 0) (effects (font (size 1.27 1.27)) (hide yes)))
  (property "Datasheet" "" (at 220.345 70.485 0) (effects (font (size 1.27 1.27)) (hide yes)))
  (property "Description" "Power symbol creates a global label with name \"GND\" , ground" (at 220.345 70.485 0) (effects (font (size 1.27 1.27)) (hide yes)))
  (pin "1"))
 (symbol
  (lib_id "power:GND")
  (at 38.735 86.36 0)
  (unit 1)
  (exclude_from_sim no)
  (in_bom yes)
  (on_board yes)
  (dnp no)
  (fields_autoplaced yes)
  (property "Reference" "#PWR0403" (at 38.735 92.71 0) (effects (font (size 1.27 1.27)) (hide yes)))
  (property "Value" "GND" (at 38.735 90.805 0) (effects (font (size 1.27 1.27))))
  (property "Footprint" "" (at 38.735 86.36 0) (effects (font (size 1.27 1.27)) (hide yes)))
  (property "Datasheet" "" (at 38.735 86.36 0) (effects (font (size 1.27 1.27)) (hide yes)))
  (property "Description" "Power symbol creates a global label with name \"GND\" , ground" (at 38.735 86.36 0) (effects (font (size 1.27 1.27)) (hide yes)))
  (pin "1"))
 (symbol
  (lib_id "PCM_Resistor_US_AKL:R_0603")
  (at 177.165 92.075 90)
  (unit 1)
  (exclude_from_sim no)
  (in_bom yes)
  (on_board yes)
  (dnp no)
  (fields_autoplaced yes)
  (property "Reference" "R403" (at 177.165 85.725 90) (effects (font (size 1.27 1.27))))
  (property "Value" "1k" (at 177.165 88.265 90) (effects (font (size 1.27 1.27))))
  (property "Footprint" "PCM_4ms_Resistor:R_0603" (at 188.595 92.075 0) (effects (font (size 1.27 1.27)) (hide yes)))
  (property "Datasheet" "~" (at 177.165 92.075 0) (effects (font (size 1.27 1.27)) (hide yes)))
  (property "Description" "SMD 0603 Chip Resistor, US Symbol, Alternate KiCad Library" (at 177.165 92.075 0) (effects (font (size 1.27 1.27)) (hide yes)))
  (pin "2")
  (pin "1"))
 (symbol
  (lib_id "PCM_Resistor_US_AKL:R_0603")
  (at 262.255 50.8 180)
  (unit 1)
  (exclude_from_sim no)
  (in_bom yes)
  (on_board yes)
  (dnp no)
  (fields_autoplaced yes)
  (property "Reference" "R406" (at 264.795 49.5299 0) (effects (font (size 1.27 1.27)) (justify right)))
  (property "Value" "10k" (at 264.795 52.0699 0) (effects (font (size 1.27 1.27)) (justify right)))
  (property "Footprint" "PCM_4ms_Resistor:R_0603" (at 262.255 39.37 0) (effects (font (size 1.27 1.27)) (hide yes)))
  (property "Datasheet" "~" (at 262.255 50.8 0) (effects (font (size 1.27 1.27)) (hide yes)))
  (property "Description" "SMD 0603 Chip Resistor, US Symbol, Alternate KiCad Library" (at 262.255 50.8 0) (effects (font (size 1.27 1.27)) (hide yes)))
  (pin "2")
  (pin "1"))
 (symbol
  (lib_id "PCM_Resistor_US_AKL:R_0603")
  (at 193.675 48.26 90)
  (unit 1)
  (exclude_from_sim no)
  (in_bom yes)
  (on_board yes)
  (dnp no)
  (fields_autoplaced yes)
  (property "Reference" "R402" (at 193.675 41.91 90) (effects (font (size 1.27 1.27))))
  (property "Value" "1k" (at 193.675 44.45 90) (effects (font (size 1.27 1.27))))
  (property "Footprint" "PCM_4ms_Resistor:R_0603" (at 205.105 48.26 0) (effects (font (size 1.27 1.27)) (hide yes)))
  (property "Datasheet" "~" (at 193.675 48.26 0) (effects (font (size 1.27 1.27)) (hide yes)))
  (property "Description" "SMD 0603 Chip Resistor, US Symbol, Alternate KiCad Library" (at 193.675 48.26 0) (effects (font (size 1.27 1.27)) (hide yes)))
  (pin "2")
  (pin "1"))
 (symbol
  (lib_id "PCM_Resistor_US_AKL:R_0603")
  (at 254 50.8 180)
  (unit 1)
  (exclude_from_sim no)
  (in_bom yes)
  (on_board yes)
  (dnp no)
  (fields_autoplaced yes)
  (property "Reference" "R405" (at 256.54 49.5299 0) (effects (font (size 1.27 1.27)) (justify right)))
  (property "Value" "10k" (at 256.54 52.0699 0) (effects (font (size 1.27 1.27)) (justify right)))
  (property "Footprint" "PCM_4ms_Resistor:R_0603" (at 254 39.37 0) (effects (font (size 1.27 1.27)) (hide yes)))
  (property "Datasheet" "~" (at 254 50.8 0) (effects (font (size 1.27 1.27)) (hide yes)))
  (property "Description" "SMD 0603 Chip Resistor, US Symbol, Alternate KiCad Library" (at 254 50.8 0) (effects (font (size 1.27 1.27)) (hide yes)))
  (pin "2")
  (pin "1"))
 (symbol
  (lib_id "Interface_USB:CH224K")
  (at 165.735 61.595 0)
  (unit 1)
  (exclude_from_sim no)
  (in_bom yes)
  (on_board yes)
  (dnp no)
  (fields_autoplaced yes)
  (property "Reference" "U401" (at 167.8783 71.12 0) (effects (font (size 1.27 1.27)) (justify left)))
  (property "Value" "CH224K" (at 167.8783 73.66 0) (effects (font (size 1.27 1.27)) (justify left)))
  (property "Footprint" "Package_SO:SSOP-10-1EP_3.9x4.9mm_P1mm_EP2.1x3.3mm_ThermalVias" (at 165.735 85.725 0) (effects (font (size 1.27 1.27)) (hide yes)))
  (property "Datasheet" "https://www.wch.cn/downloads/file/301.html" (at 165.735 47.625 0) (effects (font (size 1.27 1.27)) (hide yes)))
  (property "Description" "100W USB Type-C PD3.0/2.0, BC1.2 Sink Controller, SSOP-10" (at 165.735 61.595 0) (effects (font (size 1.27 1.27)) (hide yes)))
  (pin "4")
  (pin "8")
  (pin "7")
  (pin "5")
  (pin "11")
  (pin "1")
  (pin "10")
  (pin "6")
  (pin "9")
  (pin "3")
  (pin "2"))
 (symbol
  (lib_id "PCM_LED_AKL:LED_0603")
  (at 188.595 92.075 0)
  (unit 1)
  (exclude_from_sim no)
  (in_bom yes)
  (on_board yes)
  (dnp no)
  (fields_autoplaced yes)
  (property "Reference" "LED401" (at 188.595 83.82 0) (effects (font (size 1.27 1.27))))
  (property "Value" "LED_0603" (at 188.595 86.36 0) (effects (font (size 1.27 1.27))))
  (property "Footprint" "PCM_LED_SMD_AKL:LED_0603_1608Metric" (at 188.595 92.075 0) (effects (font (size 1.27 1.27)) (hide yes)))
  (property "Datasheet" "~" (at 188.595 92.075 0) (effects (font (size 1.27 1.27)) (hide yes)))
  (property "Description" "SMD LED, 0603, Alternate KiCad Library" (at 188.595 92.075 0) (effects (font (size 1.27 1.27)) (hide yes)))
  (pin "2")
  (pin "1")))
